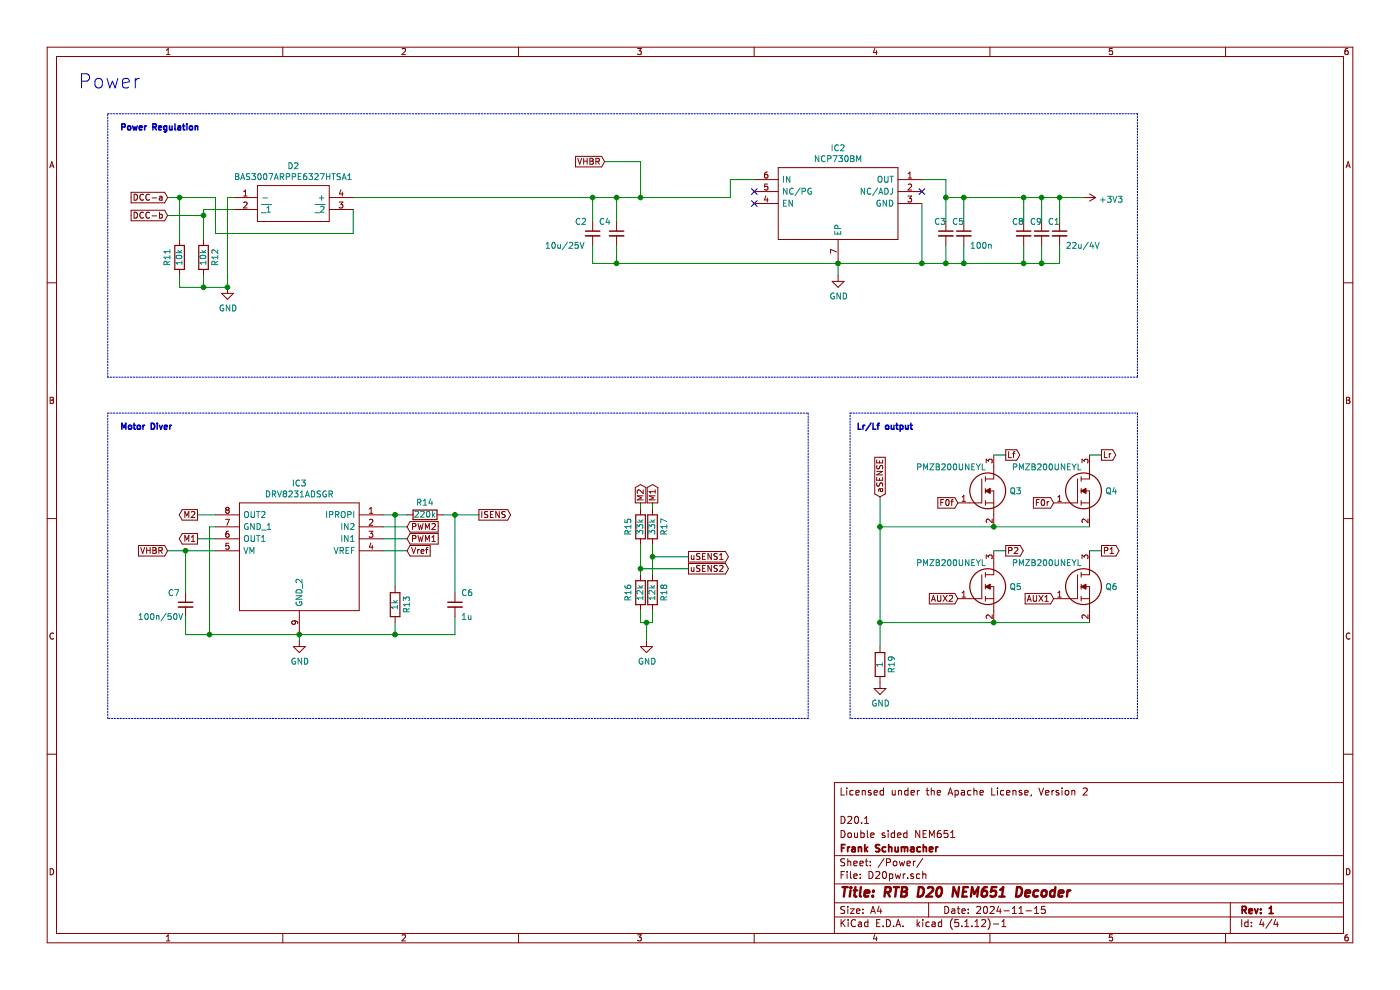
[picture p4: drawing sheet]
EESchema Schematic File Version 4
EELAYER 30 0
EELAYER END
$Descr A4 11693 8268
encoding utf-8
Sheet 4 4
Title "RTB D20 NEM651 Decoder"
Date "2024-11-15"
Rev "1"
Comp "Frank Schumacher"
Comment1 "Double sided NEM651"
Comment2 "D20.1"
Comment3 ""
Comment4 "Licensed under the Apache License, Version 2"
$EndDescr
Text Notes 650  750  0    118  ~ 0
Power
$Comp
L power:GND #PWR?
U 1 1
P 7000 2300
AR Path="/5B6C6B9D/5F4F5167" Ref="#PWR?"  Part="1" 
AR Path="/5CA7768A/5F4F5167" Ref="#PWR0105"  Part="1" 
F 0 "#PWR0105" H 7000 2050 50  0001 C CNN
F 1 "GND" H 7005 2127 50  0000 C CNN
F 2 "" H 7000 2300 50  0001 C CNN
F 3 "" H 7000 2300 50  0001 C CNN
	1    7000 2300
	1    0    0    -1  
$EndComp
$Comp
L power:+3V3 #PWR0112
U 1 1
P 9050 1650
F 0 "#PWR0112" H 9050 1500 50  0001 C CNN
F 1 "+3V3" V 9065 1778 50  0000 L CNN
F 2 "" H 9050 1650 50  0001 C CNN
F 3 "" H 9050 1650 50  0001 C CNN
	1    9050 1650
	0    1    1    0   
$EndComp
Text GLabel 1650 4300 0    50   Output ~ 0
M2
Text GLabel 1400 4600 0    50   Input ~ 0
VHBR
Text GLabel 4000 4300 2    50   Output ~ 0
ISENS
$Comp
L Device:R R15
U 1 1
P 5350 4400
F 0 "R15" V 5450 4400 50  0000 C CNN
F 1 "33k" V 5350 4400 50  0000 C CNN
F 2 "Resistor_SMD:R_0402_1005Metric" V 5280 4400 50  0001 C CNN
F 3 "~" H 5350 4400 50  0001 C CNN
	1    5350 4400
	-1   0    0    1   
$EndComp
$Comp
L Device:R R17
U 1 1
P 5450 4400
F 0 "R17" V 5350 4400 50  0000 C CNN
F 1 "33k" V 5450 4400 50  0000 C CNN
F 2 "Resistor_SMD:R_0402_1005Metric" V 5380 4400 50  0001 C CNN
F 3 "~" H 5450 4400 50  0001 C CNN
	1    5450 4400
	-1   0    0    1   
$EndComp
Wire Wire Line
	5350 4250 5350 4200
Wire Wire Line
	5450 4250 5450 4200
$Comp
L Device:R R16
U 1 1
P 5350 4950
F 0 "R16" V 5450 4950 50  0000 C CNN
F 1 "12k" V 5350 4950 50  0000 C CNN
F 2 "Resistor_SMD:R_0402_1005Metric" V 5280 4950 50  0001 C CNN
F 3 "~" H 5350 4950 50  0001 C CNN
	1    5350 4950
	-1   0    0    1   
$EndComp
$Comp
L Device:R R18
U 1 1
P 5450 4950
F 0 "R18" V 5350 4950 50  0000 C CNN
F 1 "12k" V 5450 4950 50  0000 C CNN
F 2 "Resistor_SMD:R_0402_1005Metric" V 5380 4950 50  0001 C CNN
F 3 "~" H 5450 4950 50  0001 C CNN
	1    5450 4950
	-1   0    0    1   
$EndComp
Wire Wire Line
	5400 5200 5400 5350
$Comp
L power:GND #PWR?
U 1 1
P 5400 5350
AR Path="/5B6C6B9D/60B77AB2" Ref="#PWR?"  Part="1" 
AR Path="/5CA7768A/60B77AB2" Ref="#PWR0107"  Part="1" 
F 0 "#PWR0107" H 5400 5100 50  0001 C CNN
F 1 "GND" H 5405 5177 50  0000 C CNN
F 2 "" H 5400 5350 50  0001 C CNN
F 3 "" H 5400 5350 50  0001 C CNN
	1    5400 5350
	1    0    0    -1  
$EndComp
Text GLabel 5750 4650 2    50   Output ~ 0
uSENS1
Wire Wire Line
	5450 4650 5750 4650
Text GLabel 5750 4750 2    50   Output ~ 0
uSENS2
Text GLabel 5350 4200 1    50   Output ~ 0
M2
Text GLabel 5450 4200 1    50   Output ~ 0
M1
$Comp
L Device:C_Small C?
U 1 1
P 1550 5050
AR Path="/5B6C6B9D/60B7C21C" Ref="C?"  Part="1" 
AR Path="/5CA7768A/60B7C21C" Ref="C7"  Part="1" 
F 0 "C7" H 1400 5150 50  0000 L CNN
F 1 "100n/50V" H 1150 4950 50  0000 L CNN
F 2 "Capacitor_SMD:C_0603_1608Metric" H 1550 5050 50  0001 C CNN
F 3 "~" H 1550 5050 50  0001 C CNN
	1    1550 5050
	1    0    0    -1  
$EndComp
Wire Wire Line
	5350 4750 5750 4750
Wire Wire Line
	5450 4550 5450 4650
Connection ~ 5350 4750
Wire Wire Line
	5350 4750 5350 4800
Connection ~ 5450 4650
Wire Wire Line
	5450 4650 5450 4800
Wire Wire Line
	5350 4550 5350 4750
Wire Wire Line
	5350 5100 5350 5200
Wire Wire Line
	5350 5200 5400 5200
Wire Wire Line
	5400 5200 5450 5200
Wire Wire Line
	5450 5200 5450 5100
Connection ~ 5400 5200
Wire Wire Line
	1550 4950 1550 4600
Connection ~ 5350 1650
Wire Wire Line
	1550 5150 1550 5300
$Comp
L power:GND #PWR?
U 1 1
P 1900 2400
AR Path="/5B6C6B9D/60F79450" Ref="#PWR?"  Part="1" 
AR Path="/5CA7768A/60F79450" Ref="#PWR0115"  Part="1" 
F 0 "#PWR0115" H 1900 2150 50  0001 C CNN
F 1 "GND" H 1905 2227 50  0000 C CNN
F 2 "" H 1900 2400 50  0001 C CNN
F 3 "" H 1900 2400 50  0001 C CNN
	1    1900 2400
	1    0    0    -1  
$EndComp
Wire Wire Line
	5350 1350 5350 1650
Wire Wire Line
	5050 1350 5350 1350
Wire Wire Line
	7000 2300 7000 2200
$Comp
L RTB:NCP730BMT330TBG IC?
U 1 1
P 7700 1500
AR Path="/612F6C4A" Ref="IC?"  Part="1" 
AR Path="/5CA7768A/612F6C4A" Ref="IC2"  Part="1" 
F 0 "IC2" H 8400 1765 50  0000 C CNN
F 1 "NCP730BM" H 8400 1674 50  0000 C CNN
F 2 "Package_SON:WSON-6-1EP_2x2mm_P0.65mm_EP1x1.6mm_ThermalVias" H 8950 1600 50  0001 L CNN
F 3 "https://www.mouser.de/datasheet/2/308/NCP730-D-1760032.pdf" H 8950 1500 50  0001 L CNN
F 4 "LDO Regulator Pos 3.3V 0.15A 6-Pin WDFN EP T/R" H 8950 1400 50  0001 L CNN "Description"
F 5 "0.8" H 8950 1300 50  0001 L CNN "Height"
F 6 "863-NCP730BMT330TBG" H 8950 1200 50  0001 L CNN "Mouser Part Number"
F 7 "https://www.mouser.co.uk/ProductDetail/onsemi/NCP730BMT330TBG?qs=xZ%2FP%252Ba9zWqYJIxqIDY%252BSGg%3D%3D" H 8950 1100 50  0001 L CNN "Mouser Price/Stock"
F 8 "ON Semiconductor" H 8950 1000 50  0001 L CNN "Manufacturer_Name"
F 9 "NCP730BMT330TBG" H 8950 900 50  0001 L CNN "Manufacturer_Part_Number"
	1    7700 1500
	-1   0    0    -1  
$EndComp
Wire Wire Line
	6100 1650 6100 1500
Wire Wire Line
	6100 1500 6300 1500
Wire Wire Line
	7700 1500 7900 1500
Wire Wire Line
	7700 1700 7700 2200
Connection ~ 7700 2200
Wire Wire Line
	7700 2200 7900 2200
Wire Wire Line
	1700 2300 1700 2400
Wire Wire Line
	1700 2400 1900 2400
Wire Wire Line
	1400 1800 1700 1800
Wire Wire Line
	1500 2000 1500 1650
Wire Wire Line
	1500 1650 1400 1650
Connection ~ 1500 1650
Wire Wire Line
	1500 2300 1500 2400
Wire Wire Line
	1500 2400 1700 2400
Connection ~ 1700 2400
$Comp
L power:GND #PWR?
U 1 1
P 2500 5350
AR Path="/5B6C6B9D/61C7DC83" Ref="#PWR?"  Part="1" 
AR Path="/5CA7768A/61C7DC83" Ref="#PWR0116"  Part="1" 
F 0 "#PWR0116" H 2500 5100 50  0001 C CNN
F 1 "GND" H 2505 5177 50  0000 C CNN
F 2 "" H 2500 5350 50  0001 C CNN
F 3 "" H 2500 5350 50  0001 C CNN
	1    2500 5350
	1    0    0    -1  
$EndComp
Text GLabel 5050 1350 0    50   Input ~ 0
VHBR
$Comp
L Device:C_Small C?
U 1 1
P 7900 1950
AR Path="/5B6C6B9D/625634DA" Ref="C?"  Part="1" 
AR Path="/5CA7768A/625634DA" Ref="C3"  Part="1" 
F 0 "C3" H 7800 2050 50  0000 L CNN
F 1 "100n" H 7950 1800 50  0001 L CNN
F 2 "Capacitor_SMD:C_0402_1005Metric" H 7900 1950 50  0001 C CNN
F 3 "~" H 7900 1950 50  0001 C CNN
	1    7900 1950
	1    0    0    -1  
$EndComp
Wire Wire Line
	7900 2050 7900 2200
Wire Wire Line
	7900 1500 7900 1650
Connection ~ 7900 1650
Wire Wire Line
	7900 1650 7900 1850
NoConn ~ 6300 1600
NoConn ~ 6300 1700
Wire Notes Line
	900  3450 6750 3450
Wire Notes Line
	6750 3450 6750 6000
Wire Notes Line
	6750 6000 900  6000
Wire Notes Line
	900  6000 900  3450
Wire Notes Line
	900  950  9500 950 
Wire Notes Line
	9500 950  9500 3150
Wire Notes Line
	9500 3150 900  3150
Wire Notes Line
	900  3150 900  950 
Text Notes 1000 3600 0    50   ~ 10
Motor Diver
Text Notes 1000 1100 0    50   ~ 10
Power Regulation
NoConn ~ 7700 1600
Text GLabel 3400 4400 2    50   Input ~ 0
PWM2
Text GLabel 3400 4500 2    50   Input ~ 0
PWM1
Wire Wire Line
	3200 4500 3400 4500
Wire Wire Line
	3200 4400 3400 4400
$Comp
L RTB:DRV8231ADSGR IC3
U 1 1
P 3200 4300
F 0 "IC3" H 3900 4565 50  0000 C CNN
F 1 "DRV8231ADSGR" H 3900 4474 50  0000 C CNN
F 2 "SON50P200X200X80-9N" H 4450 4400 50  0001 L CNN
F 3 "https://www.ti.com/lit/ds/symlink/drv8231a.pdf?ts=1648534030931&ref_url=https%253A%252F%252Fwww.ti.com%252Fproduct%252FDRV8231A%253FkeyMatch%253DDRV8231ADSGR%2526tisearch%253Dsearch-everything%2526usecase%253DOPN" H 4450 4300 50  0001 L CNN
F 4 "DRV8231: 4.5-V to 33-V, 600-m, shunt" H 4450 4200 50  0001 L CNN "Description"
F 5 "0.8" H 4450 4100 50  0001 L CNN "Height"
F 6 "595-DRV8231ADSGR" H 4450 4000 50  0001 L CNN "Mouser Part Number"
F 7 "https://www.mouser.co.uk/ProductDetail/Texas-Instruments/DRV8231ADSGR?qs=Rp5uXu7WBW%252BKZGX8zD3MhQ%3D%3D" H 4450 3900 50  0001 L CNN "Mouser Price/Stock"
F 8 "Texas Instruments" H 4450 3800 50  0001 L CNN "Manufacturer_Name"
F 9 "DRV8231ADSGR" H 4450 3700 50  0001 L CNN "Manufacturer_Part_Number"
	1    3200 4300
	-1   0    0    -1  
$EndComp
Text GLabel 1650 4500 0    50   Output ~ 0
M1
Wire Wire Line
	1650 4300 1800 4300
Wire Wire Line
	1650 4500 1800 4500
Wire Wire Line
	1800 4400 1750 4400
Wire Wire Line
	1750 4400 1750 5300
Wire Wire Line
	1750 5300 2500 5300
Connection ~ 2500 5300
$Comp
L Device:R R13
U 1 1
P 3300 5050
F 0 "R13" V 3200 5050 50  0000 C CNN
F 1 "1k" V 3300 5050 50  0000 C CNN
F 2 "Resistor_SMD:R_0402_1005Metric" V 3230 5050 50  0001 C CNN
F 3 "~" H 3300 5050 50  0001 C CNN
	1    3300 5050
	-1   0    0    1   
$EndComp
Wire Wire Line
	3200 4600 3400 4600
Text GLabel 3400 4600 2    50   Input ~ 0
Vref
Wire Wire Line
	3200 4300 3300 4300
Wire Wire Line
	3300 4900 3300 4300
Connection ~ 3300 4300
Wire Wire Line
	2500 5300 3300 5300
Wire Wire Line
	3300 5300 3300 5200
Wire Wire Line
	3300 4300 3400 4300
$Comp
L Device:R R14
U 1 1
P 3550 4300
F 0 "R14" V 3650 4300 50  0000 C CNN
F 1 "220k" V 3550 4300 50  0000 C CNN
F 2 "Resistor_SMD:R_0402_1005Metric" V 3480 4300 50  0001 C CNN
F 3 "~" H 3550 4300 50  0001 C CNN
	1    3550 4300
	0    -1   -1   0   
$EndComp
Wire Wire Line
	3700 4300 3800 4300
$Comp
L Device:C_Small C?
U 1 1
P 3800 5050
AR Path="/5B6C6B9D/6419D51B" Ref="C?"  Part="1" 
AR Path="/5CA7768A/6419D51B" Ref="C6"  Part="1" 
F 0 "C6" H 3850 5150 50  0000 L CNN
F 1 "1u" H 3850 4950 50  0000 L CNN
F 2 "Capacitor_SMD:C_0402_1005Metric" H 3800 5050 50  0001 C CNN
F 3 "~" H 3800 5050 50  0001 C CNN
	1    3800 5050
	1    0    0    -1  
$EndComp
Wire Wire Line
	3800 4950 3800 4300
Connection ~ 3800 4300
Wire Wire Line
	3800 4300 4000 4300
Wire Wire Line
	3800 5150 3800 5300
Wire Wire Line
	3800 5300 3300 5300
Connection ~ 3300 5300
$Comp
L Device:R R12
U 1 1
P 1700 2150
F 0 "R12" V 1600 2150 50  0000 C CNN
F 1 "10k" V 1700 2150 50  0000 C CNN
F 2 "Resistor_SMD:R_0402_1005Metric" V 1630 2150 50  0001 C CNN
F 3 "~" H 1700 2150 50  0001 C CNN
	1    1700 2150
	-1   0    0    1   
$EndComp
$Comp
L Device:R R11
U 1 1
P 1500 2150
F 0 "R11" V 1600 2150 50  0000 C CNN
F 1 "10k" V 1500 2150 50  0000 C CNN
F 2 "Resistor_SMD:R_0402_1005Metric" V 1430 2150 50  0001 C CNN
F 3 "~" H 1500 2150 50  0001 C CNN
	1    1500 2150
	-1   0    0    1   
$EndComp
Text GLabel 1400 1650 0    50   Input ~ 0
DCC-a
Text GLabel 1400 1800 0    50   Input ~ 0
DCC-b
Wire Wire Line
	1800 1650 1500 1650
$Comp
L RTB:BAS3007ARPPE6327HTSA1 D2
U 1 1
P 1950 1650
F 0 "D2" H 2450 1915 50  0000 C CNN
F 1 "BAS3007ARPPE6327HTSA1" H 2450 1824 50  0000 C CNN
F 2 "BF998215" H 2800 1750 50  0001 L CNN
F 3 "https://www.mouser.co.uk/datasheet/2/196/Infineon-BAS3007ASERIES-DS-v01_01-en-1225497.pdf" H 2800 1650 50  0001 L CNN
F 4 "Infineon BAS3007ARPPE6327HTSA1 SMT Schottky Diode, 30V 900mA, 4-Pin SOT-143" H 2800 1550 50  0001 L CNN "Description"
F 5 "" H 2800 1450 50  0001 L CNN "Height"
F 6 "726-BAS3007A-RPPE6" H 2800 1350 50  0001 L CNN "Mouser Part Number"
F 7 "https://www.mouser.co.uk/ProductDetail/Infineon-Technologies/BAS3007ARPPE6327HTSA1?qs=OwbwYO03UsIpevUvLWxseg%3D%3D" H 2800 1250 50  0001 L CNN "Mouser Price/Stock"
F 8 "Infineon" H 2800 1150 50  0001 L CNN "Manufacturer_Name"
F 9 "BAS3007ARPPE6327HTSA1" H 2800 1050 50  0001 L CNN "Manufacturer_Part_Number"
	1    1950 1650
	1    0    0    -1  
$EndComp
Wire Wire Line
	1950 1650 1900 1650
Wire Wire Line
	1900 1650 1900 2400
Connection ~ 1900 2400
Wire Wire Line
	2950 1750 2950 1950
Wire Wire Line
	1700 1800 1700 2000
Wire Wire Line
	1700 1800 1700 1750
Wire Wire Line
	1700 1750 1950 1750
Connection ~ 1700 1800
Wire Wire Line
	2950 1950 1800 1950
Wire Wire Line
	1800 1950 1800 1650
Text GLabel 9200 3800 2    50   Output ~ 0
Lr
Text GLabel 8400 3800 2    50   Output ~ 0
Lf
Text GLabel 8800 4200 0    50   Input ~ 0
F0r
Text GLabel 8000 4200 0    50   Input ~ 0
F0f
Wire Notes Line
	7100 3450 9500 3450
Wire Notes Line
	9500 3450 9500 6000
Wire Notes Line
	9500 6000 7100 6000
Wire Notes Line
	7100 6000 7100 3450
Text Notes 7150 3600 0    50   ~ 10
Lr/Lf output
Wire Wire Line
	2950 1650 4950 1650
Connection ~ 7000 2200
Wire Wire Line
	7000 2200 7700 2200
$Comp
L Device:C_Small C?
U 1 1
P 5150 1950
AR Path="/5B6C6B9D/66E4BF61" Ref="C?"  Part="1" 
AR Path="/5CA7768A/66E4BF61" Ref="C4"  Part="1" 
F 0 "C4" H 5000 2050 50  0000 L CNN
F 1 "22u/25V" H 5200 2050 50  0001 L CNN
F 2 "Capacitor_SMD:C_0603_1608Metric" H 5150 1950 50  0001 C CNN
F 3 "~" H 5150 1950 50  0001 C CNN
	1    5150 1950
	1    0    0    -1  
$EndComp
$Comp
L Device:C_Small C?
U 1 1
P 4950 1950
AR Path="/5B6C6B9D/66E4C122" Ref="C?"  Part="1" 
AR Path="/5CA7768A/66E4C122" Ref="C2"  Part="1" 
F 0 "C2" H 4800 2050 50  0000 L CNN
F 1 "10u/25V" H 4550 1850 50  0000 L CNN
F 2 "Capacitor_SMD:C_0603_1608Metric" H 4950 1950 50  0001 C CNN
F 3 "~" H 4950 1950 50  0001 C CNN
	1    4950 1950
	1    0    0    -1  
$EndComp
Wire Wire Line
	4950 2200 4950 2050
Wire Wire Line
	5150 2050 5150 2200
Connection ~ 5150 2200
Wire Wire Line
	5150 2200 4950 2200
Wire Wire Line
	4950 1850 4950 1650
Connection ~ 4950 1650
Wire Wire Line
	4950 1650 5150 1650
Wire Wire Line
	5150 1850 5150 1650
Connection ~ 5150 1650
Wire Wire Line
	5150 1650 5350 1650
$Comp
L RTB:PMZB200UNEYL Q4
U 1 1
P 8800 4200
F 0 "Q4" H 9230 4300 50  0000 L CNN
F 1 "PMZB200UNEYL" H 8450 4500 50  0000 L CNN
F 2 "Package_DFN_QFN:Diodes_DFN1006-3" H 9250 4150 50  0001 L CNN
F 3 "https://assets.nexperia.com/documents/data-sheet/PMZB200UNE.pdf" H 9250 4050 50  0001 L CNN
F 4 "N-Channel 30 V 1.4A (Ta) 350mW (Ta), 6.25W (Tc) Surface Mount DFN1006B-3" H 9250 3950 50  0001 L CNN "Description"
F 5 "0.4" H 9250 3850 50  0001 L CNN "Height"
F 6 "771-PMZB200UNEYL" H 9250 3750 50  0001 L CNN "Mouser Part Number"
F 7 "https://www.mouser.co.uk/ProductDetail/Nexperia/PMZB200UNEYL?qs=d7b8vw%252BBfo0jl0Uns2vJDw%3D%3D" H 9250 3650 50  0001 L CNN "Mouser Price/Stock"
F 8 "Nexperia" H 9250 3550 50  0001 L CNN "Manufacturer_Name"
F 9 "PMZB200UNEYL" H 9250 3450 50  0001 L CNN "Manufacturer_Part_Number"
	1    8800 4200
	1    0    0    -1  
$EndComp
Wire Wire Line
	9100 3800 9200 3800
Wire Wire Line
	8300 3800 8400 3800
Wire Wire Line
	1400 4600 1550 4600
Text GLabel 9200 4600 2    50   Output ~ 0
P1
Text GLabel 8400 4600 2    50   Output ~ 0
P2
$Comp
L power:GND #PWR?
U 1 1
P 7350 5700
AR Path="/5B6C6B9D/66E9C889" Ref="#PWR?"  Part="1" 
AR Path="/5CA7768A/66E9C889" Ref="#PWR0119"  Part="1" 
F 0 "#PWR0119" H 7350 5450 50  0001 C CNN
F 1 "GND" H 7355 5527 50  0000 C CNN
F 2 "" H 7350 5700 50  0001 C CNN
F 3 "" H 7350 5700 50  0001 C CNN
	1    7350 5700
	1    0    0    -1  
$EndComp
Text GLabel 8800 5000 0    50   Input ~ 0
AUX1
Text GLabel 8000 5000 0    50   Input ~ 0
AUX2
$Comp
L RTB:PMZB200UNEYL Q6
U 1 1
P 8800 5000
F 0 "Q6" H 9230 5100 50  0000 L CNN
F 1 "PMZB200UNEYL" H 8450 5300 50  0000 L CNN
F 2 "Package_DFN_QFN:Diodes_DFN1006-3" H 9250 4950 50  0001 L CNN
F 3 "https://assets.nexperia.com/documents/data-sheet/PMZB200UNE.pdf" H 9250 4850 50  0001 L CNN
F 4 "N-Channel 30 V 1.4A (Ta) 350mW (Ta), 6.25W (Tc) Surface Mount DFN1006B-3" H 9250 4750 50  0001 L CNN "Description"
F 5 "0.4" H 9250 4650 50  0001 L CNN "Height"
F 6 "771-PMZB200UNEYL" H 9250 4550 50  0001 L CNN "Mouser Part Number"
F 7 "https://www.mouser.co.uk/ProductDetail/Nexperia/PMZB200UNEYL?qs=d7b8vw%252BBfo0jl0Uns2vJDw%3D%3D" H 9250 4450 50  0001 L CNN "Mouser Price/Stock"
F 8 "Nexperia" H 9250 4350 50  0001 L CNN "Manufacturer_Name"
F 9 "PMZB200UNEYL" H 9250 4250 50  0001 L CNN "Manufacturer_Part_Number"
	1    8800 5000
	1    0    0    -1  
$EndComp
Wire Wire Line
	9100 4600 9200 4600
$Comp
L RTB:PMZB200UNEYL Q5
U 1 1
P 8000 5000
F 0 "Q5" H 8430 5100 50  0000 L CNN
F 1 "PMZB200UNEYL" H 7650 5300 50  0000 L CNN
F 2 "Package_DFN_QFN:Diodes_DFN1006-3" H 8450 4950 50  0001 L CNN
F 3 "https://assets.nexperia.com/documents/data-sheet/PMZB200UNE.pdf" H 8450 4850 50  0001 L CNN
F 4 "N-Channel 30 V 1.4A (Ta) 350mW (Ta), 6.25W (Tc) Surface Mount DFN1006B-3" H 8450 4750 50  0001 L CNN "Description"
F 5 "0.4" H 8450 4650 50  0001 L CNN "Height"
F 6 "771-PMZB200UNEYL" H 8450 4550 50  0001 L CNN "Mouser Part Number"
F 7 "https://www.mouser.co.uk/ProductDetail/Nexperia/PMZB200UNEYL?qs=d7b8vw%252BBfo0jl0Uns2vJDw%3D%3D" H 8450 4450 50  0001 L CNN "Mouser Price/Stock"
F 8 "Nexperia" H 8450 4350 50  0001 L CNN "Manufacturer_Name"
F 9 "PMZB200UNEYL" H 8450 4250 50  0001 L CNN "Manufacturer_Part_Number"
	1    8000 5000
	1    0    0    -1  
$EndComp
Wire Wire Line
	8300 4600 8400 4600
Wire Wire Line
	8300 5200 9100 5200
Connection ~ 8300 5200
$Comp
L Device:R R19
U 1 1
P 7350 5550
F 0 "R19" V 7250 5550 50  0000 C CNN
F 1 "1" V 7350 5550 50  0000 C CNN
F 2 "Resistor_SMD:R_0402_1005Metric" V 7280 5550 50  0001 C CNN
F 3 "~" H 7350 5550 50  0001 C CNN
	1    7350 5550
	-1   0    0    1   
$EndComp
Wire Wire Line
	7350 4400 7350 5200
Wire Wire Line
	8300 5200 7350 5200
Connection ~ 7350 5200
Wire Wire Line
	7350 5200 7350 5400
Text GLabel 7350 4150 1    50   Input ~ 0
aSENSE
Wire Wire Line
	7350 4150 7350 4400
Connection ~ 7350 4400
$Comp
L Device:C_Small C?
U 1 1
P 8850 1950
AR Path="/5B6C6B9D/66F01F34" Ref="C?"  Part="1" 
AR Path="/5CA7768A/66F01F34" Ref="C1"  Part="1" 
F 0 "C1" H 8750 2050 50  0000 L CNN
F 1 "22u/4V" H 8900 1850 50  0000 L CNN
F 2 "Capacitor_SMD:C_0402_1005Metric" H 8850 1950 50  0001 C CNN
F 3 "~" H 8850 1950 50  0001 C CNN
	1    8850 1950
	1    0    0    -1  
$EndComp
Wire Wire Line
	8850 1850 8850 1650
Wire Wire Line
	7900 2200 8050 2200
Wire Wire Line
	8850 2200 8850 2050
Connection ~ 7900 2200
Connection ~ 8550 1650
Wire Wire Line
	8550 1650 8700 1650
Wire Wire Line
	7900 1650 8050 1650
$Comp
L Device:C_Small C?
U 1 1
P 8050 1950
AR Path="/5B6C6B9D/66E70F57" Ref="C?"  Part="1" 
AR Path="/5CA7768A/66E70F57" Ref="C5"  Part="1" 
F 0 "C5" H 7950 2050 50  0000 L CNN
F 1 "100n" H 8100 1850 50  0000 L CNN
F 2 "Capacitor_SMD:C_0402_1005Metric" H 8050 1950 50  0001 C CNN
F 3 "~" H 8050 1950 50  0001 C CNN
	1    8050 1950
	1    0    0    -1  
$EndComp
Wire Wire Line
	8050 2050 8050 2200
Wire Wire Line
	8050 1650 8050 1850
Connection ~ 8050 1650
Wire Wire Line
	8050 2200 8550 2200
$Comp
L Device:C_Small C?
U 1 1
P 8550 1950
AR Path="/5B6C6B9D/66E7365E" Ref="C?"  Part="1" 
AR Path="/5CA7768A/66E7365E" Ref="C8"  Part="1" 
F 0 "C8" H 8450 2050 50  0000 L CNN
F 1 "22u/6V" H 8600 1800 50  0001 L CNN
F 2 "Capacitor_SMD:C_0402_1005Metric" H 8550 1950 50  0001 C CNN
F 3 "~" H 8550 1950 50  0001 C CNN
	1    8550 1950
	1    0    0    -1  
$EndComp
Wire Wire Line
	8550 2050 8550 2200
Wire Wire Line
	8550 1650 8550 1850
$Comp
L Device:C_Small C?
U 1 1
P 8700 1950
AR Path="/5B6C6B9D/66E73896" Ref="C?"  Part="1" 
AR Path="/5CA7768A/66E73896" Ref="C9"  Part="1" 
F 0 "C9" H 8600 2050 50  0000 L CNN
F 1 "22u/6V" H 8750 1800 50  0001 L CNN
F 2 "Capacitor_SMD:C_0402_1005Metric" H 8700 1950 50  0001 C CNN
F 3 "~" H 8700 1950 50  0001 C CNN
	1    8700 1950
	1    0    0    -1  
$EndComp
Wire Wire Line
	8700 2050 8700 2200
Wire Wire Line
	8700 1650 8700 1850
Connection ~ 8550 2200
Wire Wire Line
	8550 2200 8700 2200
Connection ~ 8700 2200
Wire Wire Line
	8700 2200 8850 2200
Connection ~ 8700 1650
Wire Wire Line
	8700 1650 8850 1650
Wire Wire Line
	8050 1650 8550 1650
Connection ~ 8050 2200
Connection ~ 8850 1650
Wire Wire Line
	8850 1650 9050 1650
Wire Wire Line
	5350 1650 6100 1650
Wire Wire Line
	5150 2200 7000 2200
Connection ~ 1550 4600
Wire Wire Line
	1550 4600 1800 4600
Wire Wire Line
	1550 5300 1750 5300
Connection ~ 1750 5300
Wire Wire Line
	2500 5300 2500 5350
Connection ~ 8300 4400
Wire Wire Line
	8300 4400 7350 4400
Wire Wire Line
	8300 4400 9100 4400
$Comp
L RTB:PMZB200UNEYL Q3
U 1 1
P 8000 4200
F 0 "Q3" H 8430 4300 50  0000 L CNN
F 1 "PMZB200UNEYL" H 7650 4500 50  0000 L CNN
F 2 "Package_DFN_QFN:Diodes_DFN1006-3" H 8450 4150 50  0001 L CNN
F 3 "https://assets.nexperia.com/documents/data-sheet/PMZB200UNE.pdf" H 8450 4050 50  0001 L CNN
F 4 "N-Channel 30 V 1.4A (Ta) 350mW (Ta), 6.25W (Tc) Surface Mount DFN1006B-3" H 8450 3950 50  0001 L CNN "Description"
F 5 "0.4" H 8450 3850 50  0001 L CNN "Height"
F 6 "771-PMZB200UNEYL" H 8450 3750 50  0001 L CNN "Mouser Part Number"
F 7 "https://www.mouser.co.uk/ProductDetail/Nexperia/PMZB200UNEYL?qs=d7b8vw%252BBfo0jl0Uns2vJDw%3D%3D" H 8450 3650 50  0001 L CNN "Mouser Price/Stock"
F 8 "Nexperia" H 8450 3550 50  0001 L CNN "Manufacturer_Name"
F 9 "PMZB200UNEYL" H 8450 3450 50  0001 L CNN "Manufacturer_Part_Number"
	1    8000 4200
	1    0    0    -1  
$EndComp
$EndSCHEMATC
